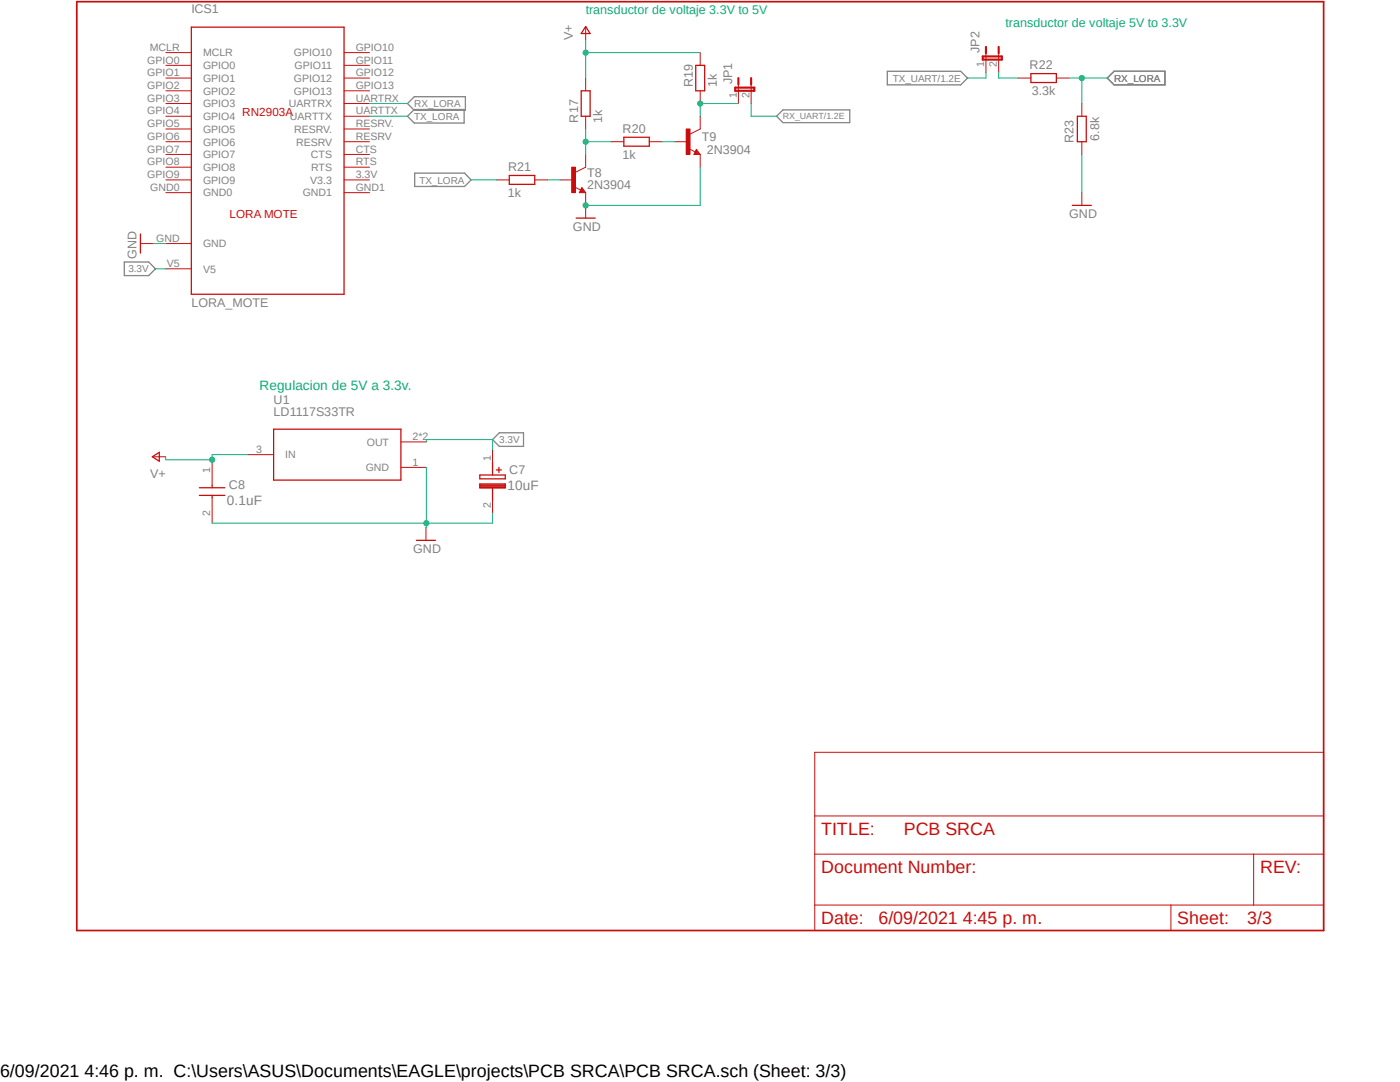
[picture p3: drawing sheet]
<svg xmlns="http://www.w3.org/2000/svg" width="279mm" height="216mm" viewBox="0 0 279 216" stroke-linecap="round" stroke-linejoin="round" font-family="sans-serif">
<path d="M14.8 0l249.7 186.2M264.5 0l-249.7 186.2" fill="none" stroke="#fff" stroke-width=".2"/>
<path d="M177.1 14.2h14.6l1.4 1.4-1.4 1.3h-14.6zM222.3 14.2h10.2v2.7h-10.2l-1.3-1.3zM81.3 23.2l1.4-1.4h9.9v2.8h-9.9zM81.3 20.7l1.4-1.4h10.2v2.7h-10.2zM82.8 34.5h9.9l1.3 1.4-1.3 1.3h-9.9zM156.3 21.9h13.3v2.6h-13.3l-1.3-1.3zM24.8 52.3h4.9l1.3 1.3-1.3 1.4h-4.9zM98.3 87.7l1.4-1.3h4.8v2.7h-4.8z" fill="none" stroke="#808080" stroke-width=".25"/>
<path d="M15.3 .3h248.9v185.4h-248.9z" fill="none" stroke="#c90d0c" stroke-width=".34"/>
<path d="M114.6 37.3l1.3 .6M116.1 37.4l.8 1h-1.3zM116.9 33.4l-2 1M162.6 150.1h101.6v35.6h-101.6zM162.6 170.4h101.6M162.6 162.8h101.6M250.2 170.4v10.2M162.6 180.6h101.6M233.7 180.6v5.1" fill="none" stroke="#c90d0c" stroke-width=".2"/>
<path d="M116.1 37.9l.1 .3h-.3l.2-.5 .5 .6h-.7" fill="none" stroke="#c90d0c" stroke-width=".25"/>
<path d="M114.1 33.4h.8v5h-.8z" fill-rule="evenodd" fill="#c90d0c"/>
<path d="M111.8 35.9h2.5M114.1 33.4h.8v5h-.8zM116.9 30.8v2.6M116.9 38.4v2.6M137.5 29.7l1.2 .6M139 29.8l.7 1h-1.2zM139.7 25.7l-2 1.1" fill="none" stroke="#c90d0c" stroke-width=".2"/>
<path d="M139 30.3l.1 .3h-.4l.3-.5 .5 .6h-.8" fill="none" stroke="#c90d0c" stroke-width=".25"/>
<path d="M136.9 25.7h.8v5.1h-.8z" fill-rule="evenodd" fill="#c90d0c"/>
<g fill="none" stroke="#c90d0c" stroke-width=".2">
<path d="M33.1 10.5h5.1M33.1 13h5.1M33.1 15.6h5.1M33.1 18.1h5.1M68.7 10.5h5M68.7 13h5M68.7 15.6h5M68.7 18.1h5M116.9 5.4v2.6M116.9 15.6v2.5M139.7 10.5v2.5M139.7 18.1v2.6"/>
<path d="M147.4 16.8v3.9M149.9 16.8v3.9M196.8 10.6v3.8M199.3 10.6v3.8M203.2 15.6h2.5M210.8 15.6h2.6M33.1 28.3h5.1M33.1 35.9h5.1M33.1 20.7h5.1M33.1 23.2h5.1M33.1 25.7h5.1M33.1 30.8h5.1"/>
<path d="M33.1 33.4h5.1M33.1 38.4h5.1M68.7 28.3h5M68.7 35.9h5M68.7 20.7h5M68.7 23.2h5M68.7 25.7h5M68.7 30.8h5M68.7 33.4h5M68.7 38.4h5M99.1 35.9h2.5M106.7 35.9h2.6"/>
<path d="M116.9 23.2v2.5M122 28.3h2.5M129.6 28.3h2.5M134.7 28.3h2.5M136.9 25.7h.8v5.1h-.8zM139.7 23.2v2.5M139.7 30.8v2.6M215.9 20.7v2.5M215.9 28.3v2.5M215.9 38.4v2.6M28 48.6h2.6M33.1 48.6h5.1"/>
<path d="M33.1 53.6h5.1M116.9 41v2.5M30.5 91.1h2.6M42.3 91.7v5.1M42.3 99.3v5.1M49.5 90.7h5.1M80 88.2h5.1M80 93.3h5.1M98.3 89.7v2.5M98.3 99.9v2.5M85 105.3v2.5"/>
</g>
<g fill="none" stroke="#c90d0c" stroke-width=".25">
<path d="M38.2 5.4h30.5v53.3h-30.5zM116 18.1h1.8v5.1h-1.8zM116.9 5.3l.9 1.4h-1.8zM138.9 13h1.7v5.1h-1.7zM205.7 14.7h5.1v1.8h-5.1zM101.6 35h5.1v1.8h-5.1zM124.5 27.4h5.1v1.8h-5.1zM215 23.2h1.8v5.1h-1.8zM28 46.7v3.8M115 43.5h3.8M214 41h3.8M30.4 91.1l1.4-.8v1.7z"/>
<path d="M39.8 97.3h5.1M39.8 98.8h5.1M42.3 96.8v.5M42.3 98.8v.5M54.6 85.6h25.4v10.2h-25.4zM95.8 94.8h5v.7h-5zM95.8 96.6h5v.7h-5zM95.8 97.2h5M95.8 96.9h5M95.8 96.8h5M98.3 92.2v2.6M98.3 97.3v2.6"/>
<path d="M99.1 93.8h1M99.6 93.3v1M83.1 107.8h3.8"/>
</g>
<path d="M146.7 17.5h3.8v.6h-3.8zM147.4 15.6v1.2M149.9 15.6v1.2M196.1 11.3h3.8v.6h-3.8zM196.8 9.4v1.2M199.3 9.4v1.2" fill="none" stroke="#c90d0c" stroke-width=".42"/>
<path d="M139.7 33.4v7.6h-22.8M30.6 48.6h2.5" fill="none" stroke="#0dab76" stroke-width=".2"/>
<circle cx="116.9" cy="41" r=".51" fill="#0dab76"/>
<g fill="none" stroke="#0dab76" stroke-width=".2">
<path d="M85.1 93.3l-.1 12M85.1 104.4h.1M98.3 102.4v2h-56"/>
<circle cx="116.9" cy="41" r=".51"/>
</g>
<circle cx="85.1" cy="104.4" r=".51" fill="#0dab76"/>
<g fill="none" stroke="#0dab76" stroke-width=".2">
<path d="M213.4 15.6h7.6M215.9 15.6v5.1M73.7 23.2h7.6M73.7 20.7h7.6M94 35.9h5.1M215.9 30.8v7.6"/>
<circle cx="85.1" cy="104.4" r=".51"/>
</g>
<circle cx="215.9" cy="15.6" r=".51" fill="#0dab76"/>
<g fill="none" stroke="#0dab76" stroke-width=".2">
<path d="M116.9 25.7v5.1M116.9 28.3h5.1"/>
<circle cx="215.9" cy="15.6" r=".51"/>
</g>
<circle cx="116.9" cy="28.3" r=".51" fill="#0dab76"/>
<g fill="none" stroke="#0dab76" stroke-width=".2">
<path d="M116.9 8v7.6M116.9 10.5h22.8M109.3 35.9h2.5M132.1 28.3h2.6"/>
<circle cx="116.9" cy="28.3" r=".51"/>
</g>
<circle cx="116.9" cy="10.5" r=".51" fill="#0dab76"/>
<g fill="none" stroke="#0dab76" stroke-width=".2">
<path d="M49.5 90.7h-7.2v1h-9.2v-.6"/>
<circle cx="116.9" cy="10.5" r=".51"/>
</g>
<circle cx="42.3" cy="91.7" r=".51" fill="#0dab76"/>
<g fill="none" stroke="#0dab76" stroke-width=".2">
<path d="M147.4 20.7h-7.7v2.5"/>
<circle cx="42.3" cy="91.7" r=".51"/>
</g>
<circle cx="139.7" cy="20.7" r=".51" fill="#0dab76"/>
<g fill="none" stroke="#0dab76" stroke-width=".2">
<path d="M196.8 14.4v1.2h-3.7M199.3 14.4v1.2h3.9M149.9 20.7v2.5h5.1M30.9 53.6l2.2 .1M85.1 88.2v-.5h13.2v2"/>
<circle cx="139.7" cy="20.7" r=".51"/>
</g>
<g font-size="3.6" fill="#c90d0c">
<text x="163.9" y="166.6">TITLE:</text>
<text x="180.4" y="166.6">PCB SRCA</text>
<text x="163.9" y="174.2">Document Number:</text>
<text x="251.5" y="174.2">REV:</text>
<text x="163.9" y="184.4">Date:</text>
<text x="175.3" y="184.4">6/09/2021 4:45 p. m.</text>
<text x="235" y="184.4">Sheet:</text>
<text x="248.9" y="184.4">3/3</text>
</g>
<text font-size="3.6" x="0" y="214.9">6/09/2021 4:46 p. m. C:\Users\ASUS\Documents\EAGLE\projects\PCB SRCA\PCB SRCA.sch (Sheet: 3/3)</text>
<text font-size="2.7" fill="#0dab76" x="51.8" y="77.8">Regulacion de 5V a 3.3v.</text>
<g font-size="2.7" fill="#808080">
<text x="45.3" y="100.7">0.1uF</text>
<text x="101.3" y="97.7">10uF</text>
</g>
<g font-size="2.5" fill="#808080">
<text x="38.2" y="2.6">ICS1</text>
<text x="114.3" y="8" transform="rotate(-90 114.3 8)">V+</text>
<text x="195.5" y="10.6" transform="rotate(-90 195.5 10.6)">JP2</text>
<text x="138.3" y="17.4" transform="rotate(-90 138.3 17.4)">R19</text>
<text x="143" y="17.4" transform="rotate(-90 143 17.4)">1k</text>
<text x="146.1" y="16.8" transform="rotate(-90 146.1 16.8)">JP1</text>
<text x="205.5" y="13.8">R22</text>
<text x="205.9" y="19">3.3k</text>
<text x="115.4" y="24.5" transform="rotate(-90 115.4 24.5)">R17</text>
<text x="120.2" y="24.5" transform="rotate(-90 120.2 24.5)">1k</text>
<text x="124.2" y="26.5">R20</text>
<text x="140" y="28.2">T9</text>
<text x="214.2" y="28.5" transform="rotate(-90 214.2 28.5)">R23</text>
<text x="219.4" y="28.1" transform="rotate(-90 219.4 28.1)">6.8k</text>
<text x="101.4" y="34.2">R21</text>
<text x="117.2" y="35.3">T8</text>
<text x="124.2" y="31.8">1k</text>
<text x="141.1" y="30.7">2N3904</text>
<text x="101.3" y="39.4">1k</text>
<text x="117.2" y="37.8">2N3904</text>
<text x="114.3" y="46.1">GND</text>
<text x="213.4" y="43.5">GND</text>
<text x="27.3" y="51.6" transform="rotate(-90 27.3 51.6)">GND</text>
<text x="38.2" y="61.3">LORA_MOTE</text>
<text x="54.6" y="83.1">LD1117S33TR</text>
<text x="54.6" y="80.6">U1</text>
<text x="30" y="95.5">V+</text>
<text x="101.6" y="94.5">C7</text>
<text x="45.7" y="97.5">C8</text>
<text x="82.5" y="110.4">GND</text>
</g>
<g font-size="2.5" fill="#0dab76">
<text x="116.9" y="2.9">transductor de voltaje 3.3V to 5V</text>
<text x="200.7" y="5.4">transductor de voltaje 5V to 3.3V</text>
</g>
<g font-size="2.3" fill="#c90d0c">
<text x="48.3" y="23.2">RN2903A</text>
<text x="45.8" y="43.5">LORA MOTE</text>
</g>
<g font-size="2.1" fill="#808080">
<text x="29.9" y="10.2">MCLR</text>
<text x="40.5" y="11.3">MCLR</text>
<text x="58.6" y="11.3">GPIO10</text>
<text x="71" y="10.2">GPIO10</text>
<text x="29.4" y="12.7">GPIO0</text>
<text x="29.4" y="15.2">GPIO1</text>
<text x="29.4" y="17.8">GPIO2</text>
<text x="40.5" y="13.8">GPIO0</text>
<text x="40.5" y="16.3">GPIO1</text>
<text x="58.6" y="16.3">GPIO12</text>
<text x="58.8" y="13.8">GPIO11</text>
<text x="71" y="17.8">GPIO13</text>
<text x="71" y="15.2">GPIO12</text>
<text x="71" y="12.7">GPIO11</text>
<text x="196.4" y="13.4" transform="rotate(-90 196.4 13.4)">1</text>
<text x="199" y="13.4" transform="rotate(-90 199 13.4)">2</text>
<text x="29.4" y="20.3">GPIO3</text>
<text x="29.4" y="22.8">GPIO4</text>
<text x="40.5" y="18.9">GPIO2</text>
<text x="40.5" y="21.4">GPIO3</text>
<text x="40.5" y="24">GPIO4</text>
<text x="57.7" y="21.4">UARTRX</text>
<text x="57.9" y="24">UARTTX</text>
<text x="58.6" y="18.9">GPIO13</text>
<text x="71" y="22.8">UARTTX</text>
<text x="71" y="20.3">UARTRX</text>
<text x="147" y="19.6" transform="rotate(-90 147 19.6)">1</text>
<text x="149.6" y="19.6" transform="rotate(-90 149.6 19.6)">2</text>
<text x="29.4" y="25.4">GPIO5</text>
<text x="29.4" y="27.9">GPIO6</text>
<text x="40.5" y="26.5">GPIO5</text>
<text x="40.5" y="29">GPIO6</text>
<text x="58.7" y="26.5">RESRV.</text>
<text x="59.1" y="29">RESRV</text>
<text x="71" y="27.9">RESRV</text>
<text x="71" y="25.4">RESRV.</text>
<text x="29.4" y="30.4">GPIO7</text>
<text x="29.4" y="33">GPIO8</text>
<text x="29.4" y="35.5">GPIO9</text>
<text x="40.5" y="31.6">GPIO7</text>
<text x="40.5" y="34.1">GPIO8</text>
<text x="62.1" y="31.6">CTS</text>
<text x="62.1" y="34.1">RTS</text>
<text x="71" y="35.5">3.3V</text>
<text x="71" y="33">RTS</text>
<text x="71" y="30.4">CTS</text>
<text x="30" y="38.1">GND0</text>
<text x="40.5" y="36.7">GPIO9</text>
<text x="40.5" y="39.2">GND0</text>
<text x="60.4" y="39.2">GND1</text>
<text x="61.9" y="36.7">V3.3</text>
<text x="71" y="38.1">GND1</text>
<text x="31.2" y="48.2">GND</text>
<text x="33.3" y="53.3">V5</text>
<text x="40.5" y="49.4">GND</text>
<text x="40.5" y="54.4">V5</text>
<text x="73.2" y="88.9">OUT</text>
<text x="82.3" y="87.8">2*2</text>
<text x="42" y="94.4" transform="rotate(-90 42 94.4)">1</text>
<text x="51.1" y="90.4">3</text>
<text x="56.9" y="91.5">IN</text>
<text x="73" y="94">GND</text>
<text x="82.3" y="92.9">1</text>
<text x="98" y="91.9" transform="rotate(-90 98 91.9)">1</text>
<text x="98" y="101.4" transform="rotate(-90 98 101.4)">2</text>
<text x="42" y="102.9" transform="rotate(-90 42 102.9)">2</text>
</g>
<g font-size="2" fill="#808080">
<text x="178.2" y="16.3">TX_UART/1.2E</text>
<text x="222.3" y="16.3">RX_LORA</text>
<text x="82.7" y="23.9">TX_LORA</text>
<text x="82.7" y="21.4">RX_LORA</text>
<text x="83.7" y="36.6">TX_LORA</text>
<text x="25.6" y="54.4">3.3V</text>
<text x="99.7" y="88.4">3.3V</text>
</g>
<text font-size="1.8" fill="#808080" x="156.3" y="23.8">RX_UART/1.2E</text>
</svg>
